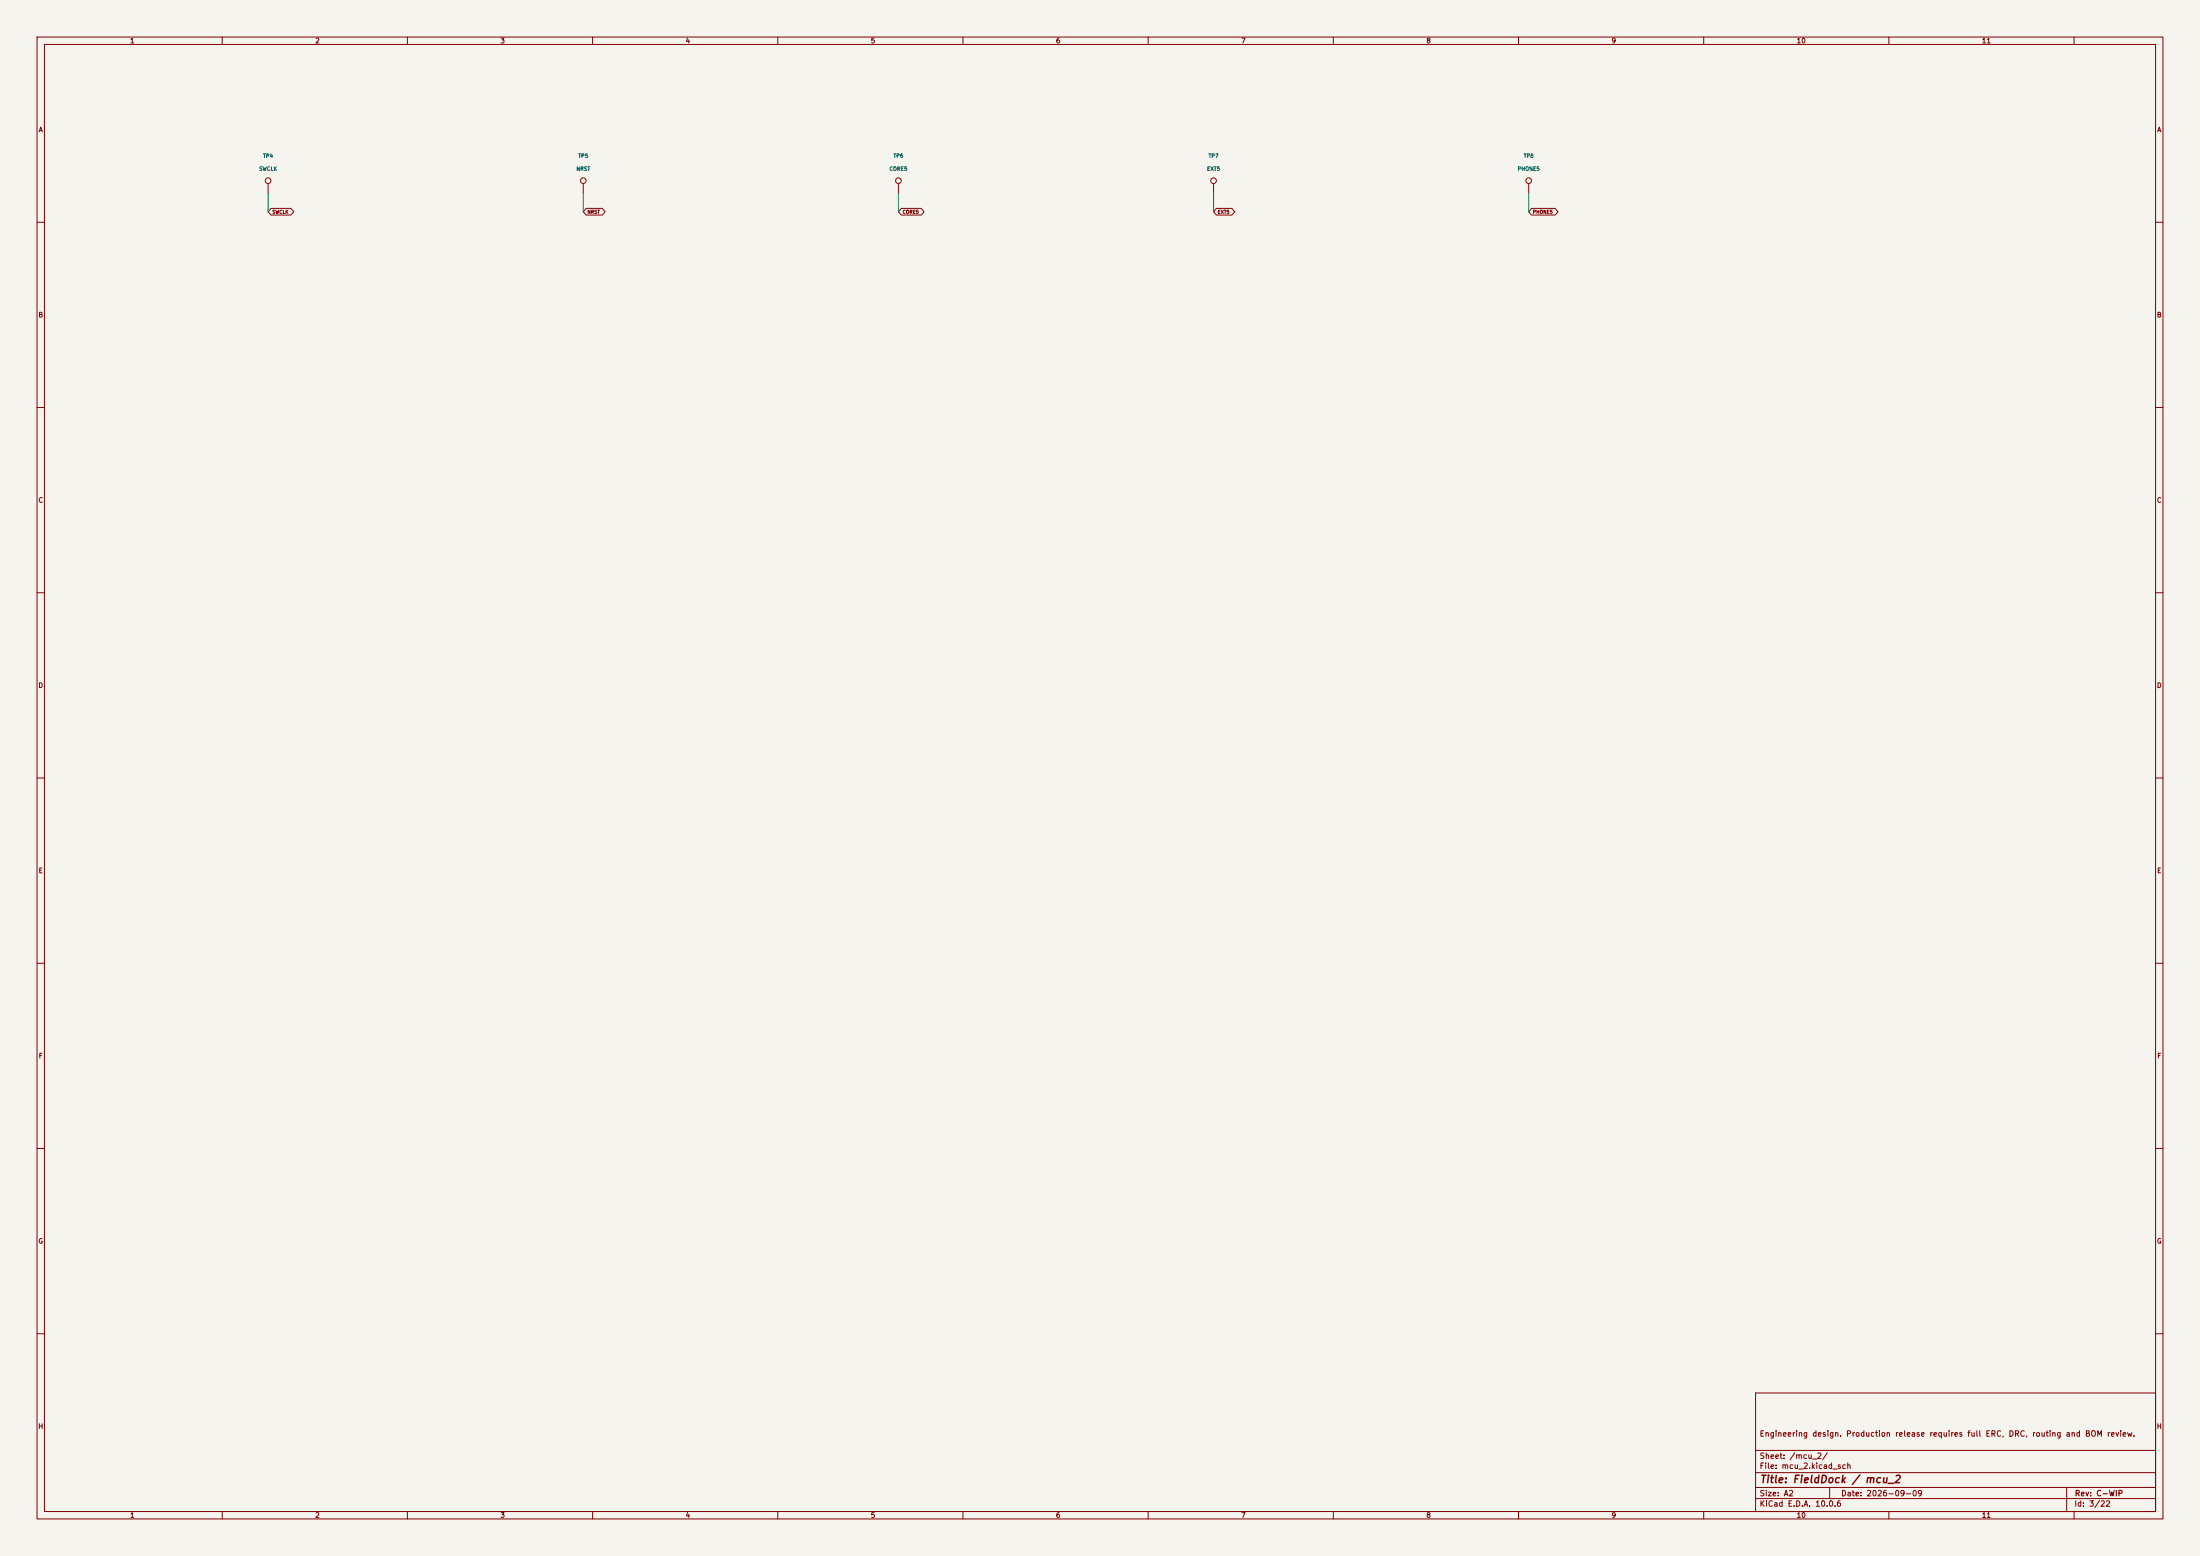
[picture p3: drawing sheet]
(kicad_sch (version 20250114) (generator "eeschema") (paper "A2") (title_block (title "FieldDock / mcu_2") (date "2026-09-09") (rev "C-WIP") (comment 1 "Engineering design. Production release requires full ERC, DRC, routing and BOM review."))
(lib_symbols (symbol "Connector:TestPoint" (pin_numbers (hide yes)) (pin_names (offset 0.762) (hide yes)) (exclude_from_sim no) (in_bom yes) (on_board yes)   (property "Reference" "TP" (at 0 6.858 0)   (effects (font (size 1.27 1.27)))) (property "Value" "TestPoint" (at 0 5.08 0)   (effects (font (size 1.27 1.27)))) (property "Footprint" "" (at 5.08 0 0)   (hide yes) (effects (font (size 1.27 1.27)))) (property "Datasheet" "" (at 5.08 0 0)   (hide yes) (effects (font (size 1.27 1.27)))) (property "Description" "test point" (at 0 0 0)   (hide yes) (effects (font (size 1.27 1.27)))) (property "ki_keywords" "test point tp" (at 0 0 0)   (hide yes) (effects (font (size 1.27 1.27)))) (property "ki_fp_filters" "Pin* Test*" (at 0 0 0)   (hide yes) (effects (font (size 1.27 1.27)))) (symbol "TestPoint_0_1" (circle (center 0 3.302) (radius 0.762) (stroke (width 0) (type default)) (fill (type none)))) (symbol "TestPoint_1_1" (pin passive line (at 0 0 90) (length 2.54) (name "1" (effects (font (size 1.27 1.27)))) (number "1" (effects (font (size 1.27 1.27)))))) (embedded_fonts no)))
(symbol (lib_id "Connector:TestPoint") (at 72.39 52.07 0) (unit 1) (in_bom no) (on_board yes) (dnp no)
(property "Reference" "TP4" (at 72.39 42.07 0) (effects (font (size 1.0 1.0))))
(property "Value" "SWCLK" (at 72.39 45.57 0) (effects (font (size 1.0 1.0))))
(property "Footprint" "TestPoint:TestPoint_Pad_D1.0mm" (at 72.39 52.07 0) (effects (font (size 1.0 1.0)) (hide yes)))
(pin "1"))
(wire (pts (xy 72.39 52.07) (xy 72.39 57.15)) (stroke (width 0) (type default)))
(global_label "SWCLK" (shape bidirectional) (at 72.39 57.15 0) (effects (font (size .9 .9)) (justify left)) (property "Intersheetrefs" "${INTERSHEET_REFS}" (at 72.39 57.15 0) (effects (font (size .9 .9)) (hide yes))))
(symbol (lib_id "Connector:TestPoint") (at 157.48 52.07 0) (unit 1) (in_bom no) (on_board yes) (dnp no)
(property "Reference" "TP5" (at 157.48 42.07 0) (effects (font (size 1.0 1.0))))
(property "Value" "NRST" (at 157.48 45.57 0) (effects (font (size 1.0 1.0))))
(property "Footprint" "TestPoint:TestPoint_Pad_D1.0mm" (at 157.48 52.07 0) (effects (font (size 1.0 1.0)) (hide yes)))
(pin "1"))
(wire (pts (xy 157.48 52.07) (xy 157.48 57.15)) (stroke (width 0) (type default)))
(global_label "NRST" (shape bidirectional) (at 157.48 57.15 0) (effects (font (size .9 .9)) (justify left)) (property "Intersheetrefs" "${INTERSHEET_REFS}" (at 157.48 57.15 0) (effects (font (size .9 .9)) (hide yes))))
(symbol (lib_id "Connector:TestPoint") (at 242.57 52.07 0) (unit 1) (in_bom no) (on_board yes) (dnp no)
(property "Reference" "TP6" (at 242.57 42.07 0) (effects (font (size 1.0 1.0))))
(property "Value" "CORE5" (at 242.57 45.57 0) (effects (font (size 1.0 1.0))))
(property "Footprint" "TestPoint:TestPoint_Pad_D1.0mm" (at 242.57 52.07 0) (effects (font (size 1.0 1.0)) (hide yes)))
(pin "1"))
(wire (pts (xy 242.57 52.07) (xy 242.57 57.15)) (stroke (width 0) (type default)))
(global_label "CORE5" (shape bidirectional) (at 242.57 57.15 0) (effects (font (size .9 .9)) (justify left)) (property "Intersheetrefs" "${INTERSHEET_REFS}" (at 242.57 57.15 0) (effects (font (size .9 .9)) (hide yes))))
(symbol (lib_id "Connector:TestPoint") (at 327.66 52.07 0) (unit 1) (in_bom no) (on_board yes) (dnp no)
(property "Reference" "TP7" (at 327.66 42.07 0) (effects (font (size 1.0 1.0))))
(property "Value" "EXT5" (at 327.66 45.57 0) (effects (font (size 1.0 1.0))))
(property "Footprint" "TestPoint:TestPoint_Pad_D1.0mm" (at 327.66 52.07 0) (effects (font (size 1.0 1.0)) (hide yes)))
(pin "1"))
(wire (pts (xy 327.66 52.07) (xy 327.66 57.15)) (stroke (width 0) (type default)))
(global_label "EXT5" (shape bidirectional) (at 327.66 57.15 0) (effects (font (size .9 .9)) (justify left)) (property "Intersheetrefs" "${INTERSHEET_REFS}" (at 327.66 57.15 0) (effects (font (size .9 .9)) (hide yes))))
(symbol (lib_id "Connector:TestPoint") (at 412.75 52.07 0) (unit 1) (in_bom no) (on_board yes) (dnp no)
(property "Reference" "TP8" (at 412.75 42.07 0) (effects (font (size 1.0 1.0))))
(property "Value" "PHONE5" (at 412.75 45.57 0) (effects (font (size 1.0 1.0))))
(property "Footprint" "TestPoint:TestPoint_Pad_D1.0mm" (at 412.75 52.07 0) (effects (font (size 1.0 1.0)) (hide yes)))
(pin "1"))
(wire (pts (xy 412.75 52.07) (xy 412.75 57.15)) (stroke (width 0) (type default)))
(global_label "PHONE5" (shape bidirectional) (at 412.75 57.15 0) (effects (font (size .9 .9)) (justify left)) (property "Intersheetrefs" "${INTERSHEET_REFS}" (at 412.75 57.15 0) (effects (font (size .9 .9)) (hide yes))))
(embedded_fonts no))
